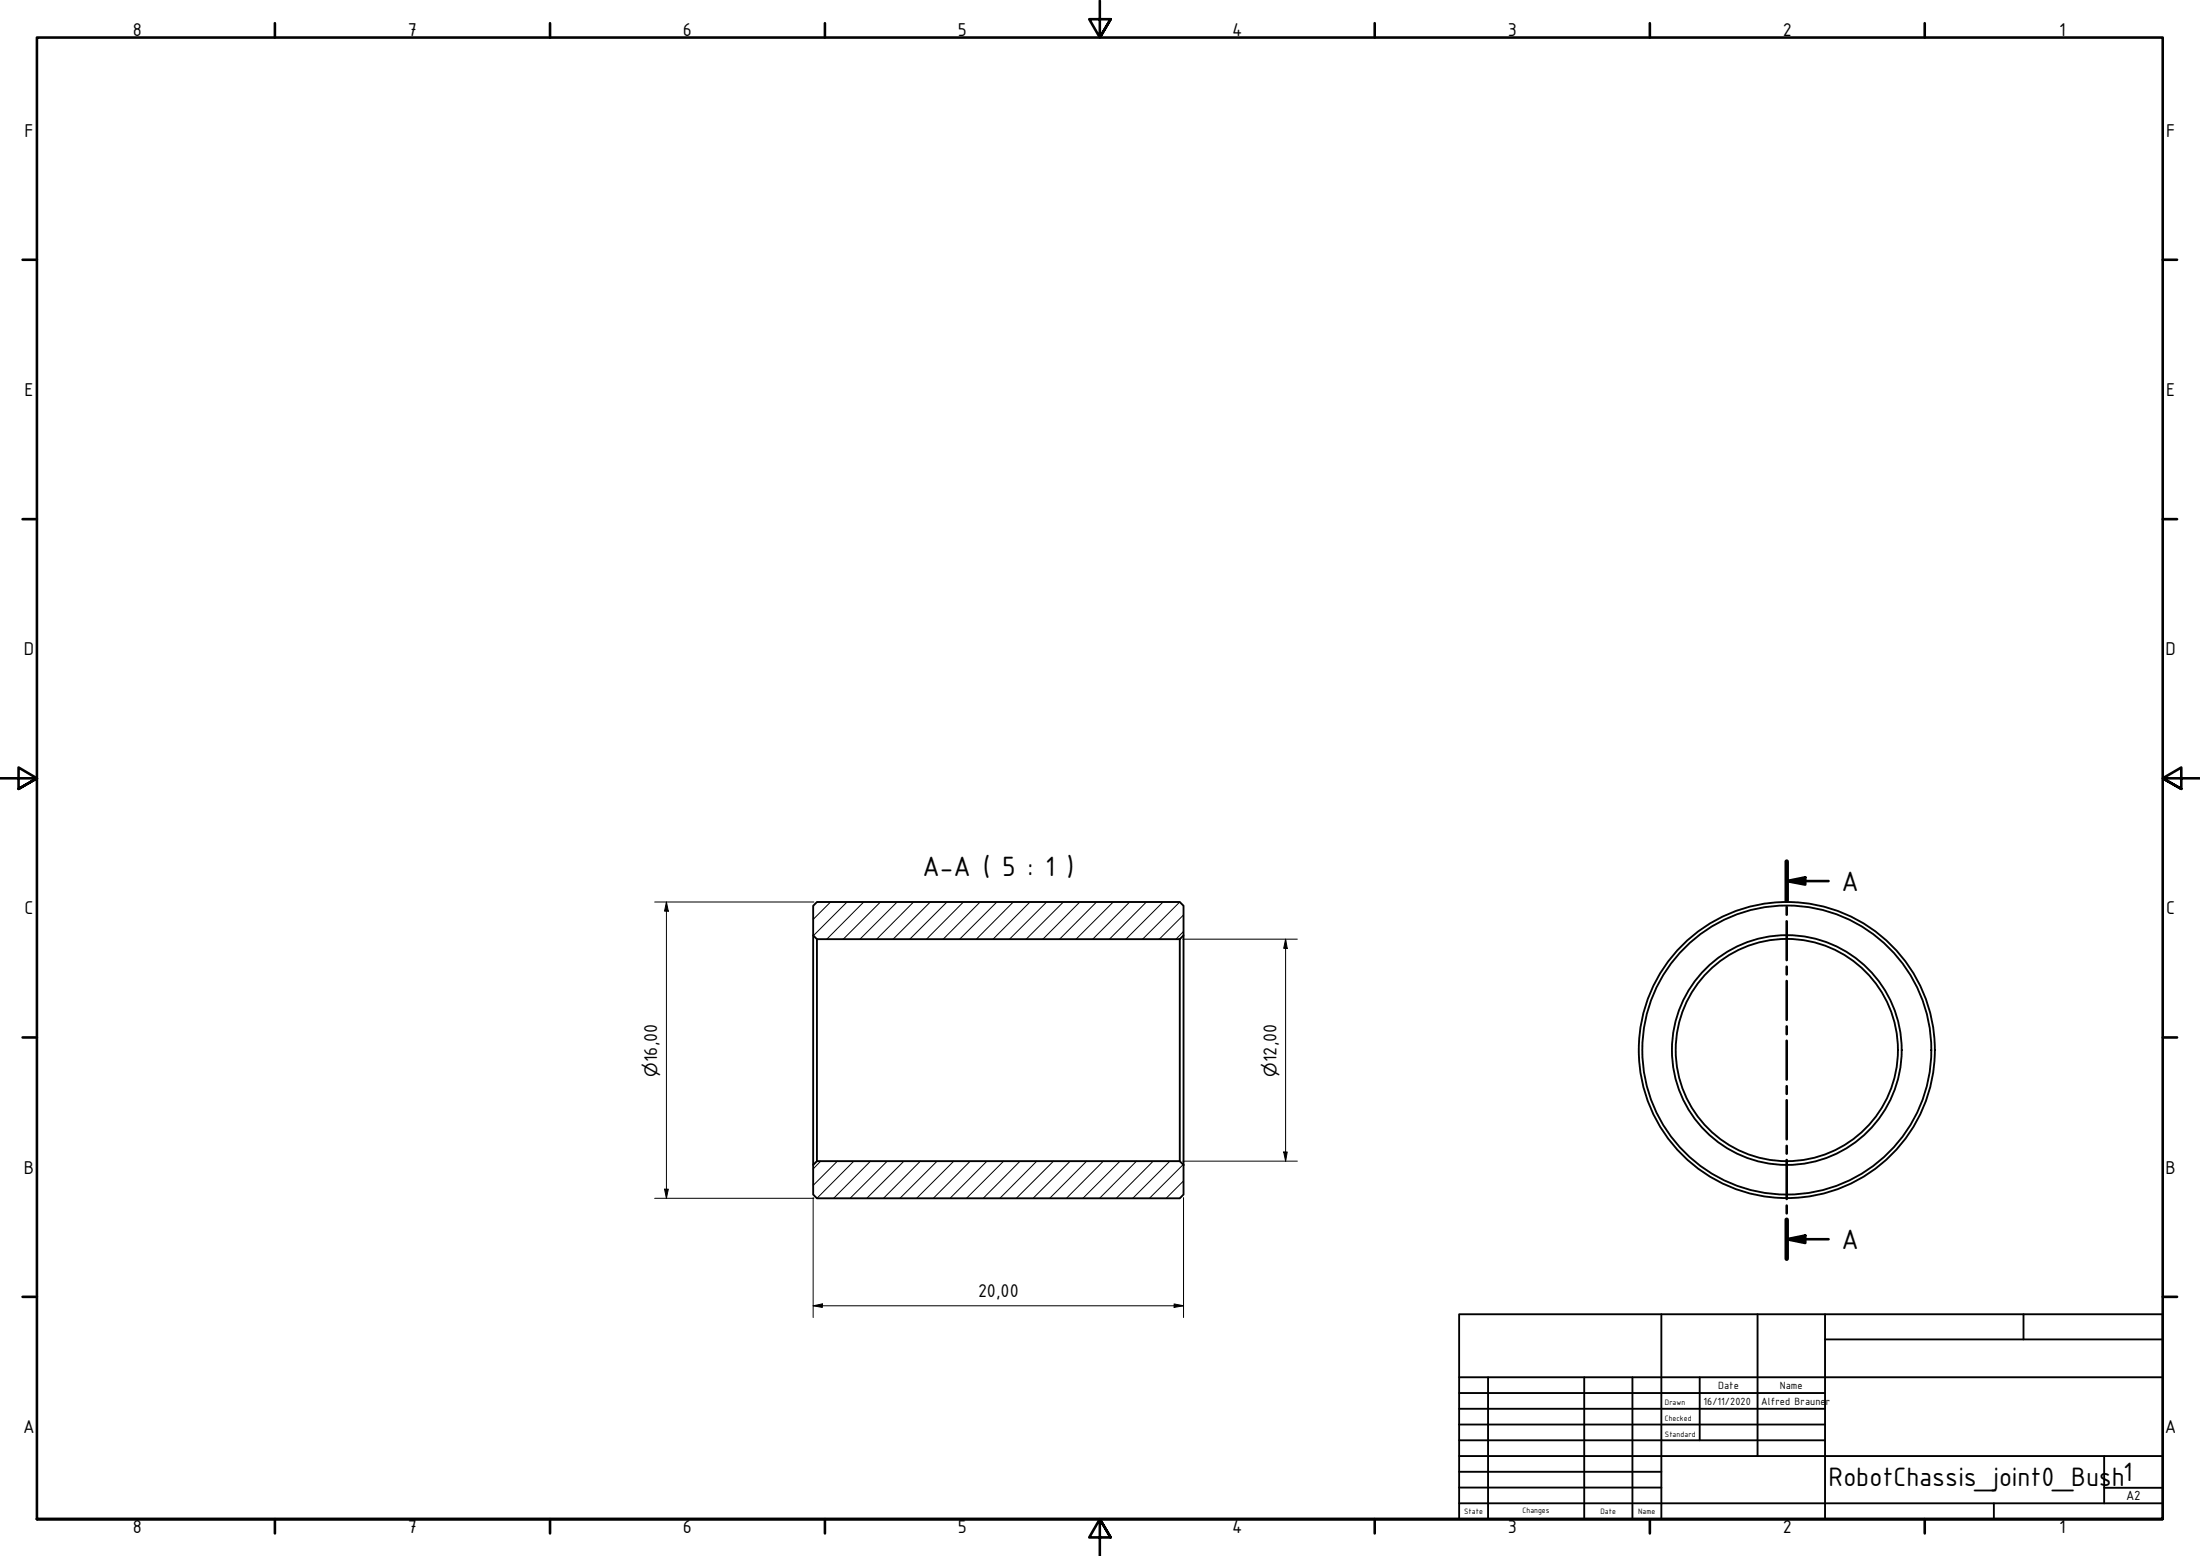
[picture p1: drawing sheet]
<svg xmlns="http://www.w3.org/2000/svg" width="594mm" height="420mm" viewBox="0 0 594 420" stroke-linecap="round" stroke-linejoin="round" font-family="sans-serif">
<!-- layer: Hatch (ISO) -->
<g fill="none" stroke="#000" stroke-width=".27">
<path d="M224.3 243.6l-4.7 4.7M228.7 243.6l-9.1 9M233.2 243.6l-9.9 10M237.7 243.6l-10 10M242.3 243.6l-10.1 10M246.7 243.6l-10 10M251.2 243.6l-10 10M255.7 243.6l-10 10M260.2 243.6l-10 10M264.7 243.6l-10 10M269.2 243.6l-10.1 10M273.6 243.6l-9.9 10"/>
<path d="M278.1 243.6l-9.9 10M282.6 243.6l-10 10M287.1 243.6l-10 10M291.6 243.6l-10 10M296.1 243.6l-10 10M300.6 243.6l-10 10M305.1 243.6l-10 10M309.6 243.6l-10 10M314.1 243.6l-10.1 10M318.6 243.6l-10.1 10M319.6 251.5l-2 2.1M319.6 247.1l-6.5 6.5"/>
<path d="M221.6 313.5l-2 2.1M226.1 313.5l-6.5 6.6M230.6 313.5l-10 10.1M235.1 313.5l-10 10.1M239.6 313.5l-10 10.1M244.1 313.5l-10 10.1M248.5 313.5l-9.9 10.1M253 313.5l-10 10.1M257.6 313.5l-10.1 10.1M262 313.5l-10 10.1M266.5 313.5l-10 10.1M271 313.5l-10 10.1"/>
<path d="M275.5 313.5l-10 10.1M280 313.5l-10 10.1M284.5 313.5l-10.1 10.1M289 313.5l-10 10.1M293.4 313.5l-9.9 10.1M297.9 313.5l-9.9 10.1M302.5 313.5l-10.1 10.1M306.9 313.5l-10 10.1M311.4 313.5l-10 10.1M315.9 313.5l-10 10.1M319.5 314.5l-9.1 9.1M319.6 318.9l-4.7 4.7"/>
</g>
<!-- layer: Visible (ISO) -->
<g fill="none" stroke="#000" stroke-width=".51">
<path d="M219.6 244.6l1-1h98l1 1v8l-1 1h-98l-1-1zM219.6 252.6v62M220.6 253.6v59.9M318.6 253.6v59.9M319.6 252.6v62M219.6 314.6l1-1.1h98l1 1.1v8l-1 1h-98l-1-1z"/>
<circle cx="482.5" cy="283.5" r="40"/>
<circle cx="482.5" cy="283.5" r="39"/>
<circle cx="482.5" cy="283.5" r="31"/>
<circle cx="482.5" cy="283.5" r="30"/>
</g>
<!-- layer: Section Line (ISO) -->
<g fill="none" stroke="#000" stroke-width=".7">
<path d="M482.5 237.9l5-1v2zM482.5 232.6v10.6M482.5 237.9h11.3M482.5 244.9v2.1M482.5 248.8v10.4M482.5 261v2.1M482.5 264.9v10.5M482.5 277.2v2.1M482.5 281v10.5M482.5 293.3v2.1M482.5 297.1v10.5M482.5 309.4v2.1"/>
<path d="M482.5 313.2v10.6M482.5 334.6l5-1v2zM482.5 325.5v2.1M482.5 329.4v10.5M482.5 334.6h11.3"/>
</g>
<path d="M482.5 232.6v10.6M482.5 329.4v10.5" fill="none" stroke="#000" stroke-width="1.2"/>
<g fill="#000">
<path d="M482.5 237.9l5-1v2z" fill-rule="evenodd"/>
<path d="M482.5 334.6l5-1v2z" fill-rule="evenodd"/>
</g>
<!-- layer: Border (ISO) -->
<g fill="none" stroke="#000" stroke-width=".7">
<path d="M74.2 6.3v3.8M148.5 6.3v3.8M222.8 6.3v3.8M297 .2v9.9l-2.9-4.9h5.8l-2.9 4.9 2.9-4.9M371.2 6.3v3.8M445.5 6.3v3.8M519.7 6.3v3.8M6.1 70.1h3.9M584 70.1h3.9M6.1 140.2h3.9M584 140.2h3.9M0 210.2h10l-5-3v5.8l5-2.8-5 2.8"/>
<path d="M594 210.2h-10l5-3v5.8l-5-2.8 5 2.8M6.1 280.1h3.9M584 280.1h3.9M6.1 350.2h3.9M584 350.2h3.9M10 410.2v-400.1h574v400.1h-574h574M74.2 410.2v3.9M148.5 410.2v3.9M222.8 410.2v3.9M299.9 415.1l-2.9-4.9 2.9 4.9h-5.8l2.9-4.9v10M371.2 410.2v3.9M445.5 410.2v3.9"/>
<path d="M519.7 410.2v3.9"/>
</g>
<!-- layer: Title (ISO) -->
<g fill="none" stroke="#000" stroke-width=".51">
<path d="M394 354.9h190v55.3h-190zM448.6 354.9v55.3M474.6 354.9v38.3M492.8 354.9v55.3M546.4 354.9v6.8M394 376.2h98.8M394 371.9h190M401.8 371.9v38.3M427.8 371.9v38.3M440.8 371.9v38.3M459 371.9v17M492.8 361.7h91.2"/>
<path d="M394 380.4h98.8M394 384.7h98.8M394 388.9h98.8M394 393.2h190M394 397.4h54.6M568.2 393.2v12.7M394 405.9h190M394 401.7h54.6M538.4 405.9v4.3M568.2 401.7h15.8"/>
</g>
<!-- layer: Dimension (ISO) -->
<g fill="none" stroke="#000" stroke-width=".27">
<path d="M176.8 243.6h43M180 243.6l.5 2.4h-1zM180 243.6v80M319.4 253.6h30.9M347.2 253.6l.4 2.5h-1zM347.2 253.6v59.9M319.4 313.5h30.9M346.6 311.1h1l-.4 2.4zM176.8 323.6h43M179.5 321.1h1l-.5 2.5zM219.6 323.4v32.4M319.6 323.4v32.4"/>
<path d="M219.6 352.6l2.5-.5v.9zM219.6 352.6h100M317.1 352.1l2.5 .5-2.5 .4z"/>
</g>
<g fill="#000">
<path d="M180 243.6l.5 2.4h-1z" fill-rule="evenodd"/>
<path d="M347.2 253.6l.4 2.5h-1z" fill-rule="evenodd"/>
<path d="M346.6 311.1h1l-.4 2.4z" fill-rule="evenodd"/>
<path d="M179.5 321.1h1l-.5 2.5z" fill-rule="evenodd"/>
<path d="M219.6 352.6l2.5-.5v.9z" fill-rule="evenodd"/>
<path d="M317.1 352.1l2.5 .5-2.5 .4z" fill-rule="evenodd"/>
</g>
<g font-size="8.1">
<text x="249.1" y="236.5">A-A ( 5 : 1 )</text>
<text x="497.3" y="240.5">A</text>
<text x="497.3" y="337.2">A</text>
</g>
<g font-size="7.7">
<text x="493.8" y="401.3">RobotChassis_joint0_Bus</text>
<text x="570.3" y="401.3">h1</text>
</g>
<g font-size="5.4">
<text x="35.9" y="9.8">8</text>
<text x="110.2" y="9.8">7</text>
<text x="184.4" y="9.8">6</text>
<text x="258.6" y="9.8">5</text>
<text x="332.7" y="9.8">4</text>
<text x="407.2" y="9.8">3</text>
<text x="481.4" y="9.8">2</text>
<text x="556" y="9.8">1</text>
<text x="6.6" y="36.9">F</text>
<text x="584.9" y="36.9">F</text>
<text x="6.6" y="106.9">E</text>
<text x="584.9" y="106.9">E</text>
<text x="6.5" y="176.9">D</text>
<text x="584.8" y="176.9">D</text>
<text x="6.6" y="246.9">C</text>
<text x="584.9" y="246.9">C</text>
<text x="177.5" y="286.7" transform="rotate(-90 177.5 286.7)">16,00</text>
<text x="344.7" y="286.7" transform="rotate(-90 344.7 286.7)">12,00</text>
<text x="6.5" y="316.9">B</text>
<text x="584.8" y="316.9">B</text>
<text x="264.1" y="350.2">20,00</text>
<text x="6.3" y="386.9">A</text>
<text x="584.6" y="386.9">A</text>
<text x="35.9" y="414.1">8</text>
<text x="110.2" y="414.1">7</text>
<text x="184.4" y="414.1">6</text>
<text x="258.6" y="414.1">5</text>
<text x="332.7" y="414.1">4</text>
<text x="407.2" y="414.1">3</text>
<text x="481.4" y="414.1">2</text>
<text x="556" y="414.1">1</text>
</g>
<g font-size="4.6">
<text x="177.5" y="290.7" transform="rotate(-90 177.5 290.7)">⌀</text>
<text x="344.7" y="290.7" transform="rotate(-90 344.7 290.7)">⌀</text>
</g>
<text font-size="3.9" x="574.1" y="405.1">A2</text>
<g font-size="3">
<text x="464" y="375.1">Date</text>
<text x="480.6" y="375.1">Name</text>
<text x="460" y="379.4">16/11/2020</text>
<text x="475.6" y="379.4">Alfred Braune</text>
<text x="493" y="379.4">r</text>
</g>
<g font-size="2.3">
<text x="449.6" y="379.4">Drawn</text>
<text x="449.6" y="383.6">Checked</text>
<text x="449.6" y="387.9">Standard</text>
<text x="395.4" y="408.8">State</text>
<text x="411.1" y="408.5">Changes</text>
<text x="432.2" y="408.8">Date</text>
<text x="442.4" y="408.8">Name</text>
</g>
</svg>
